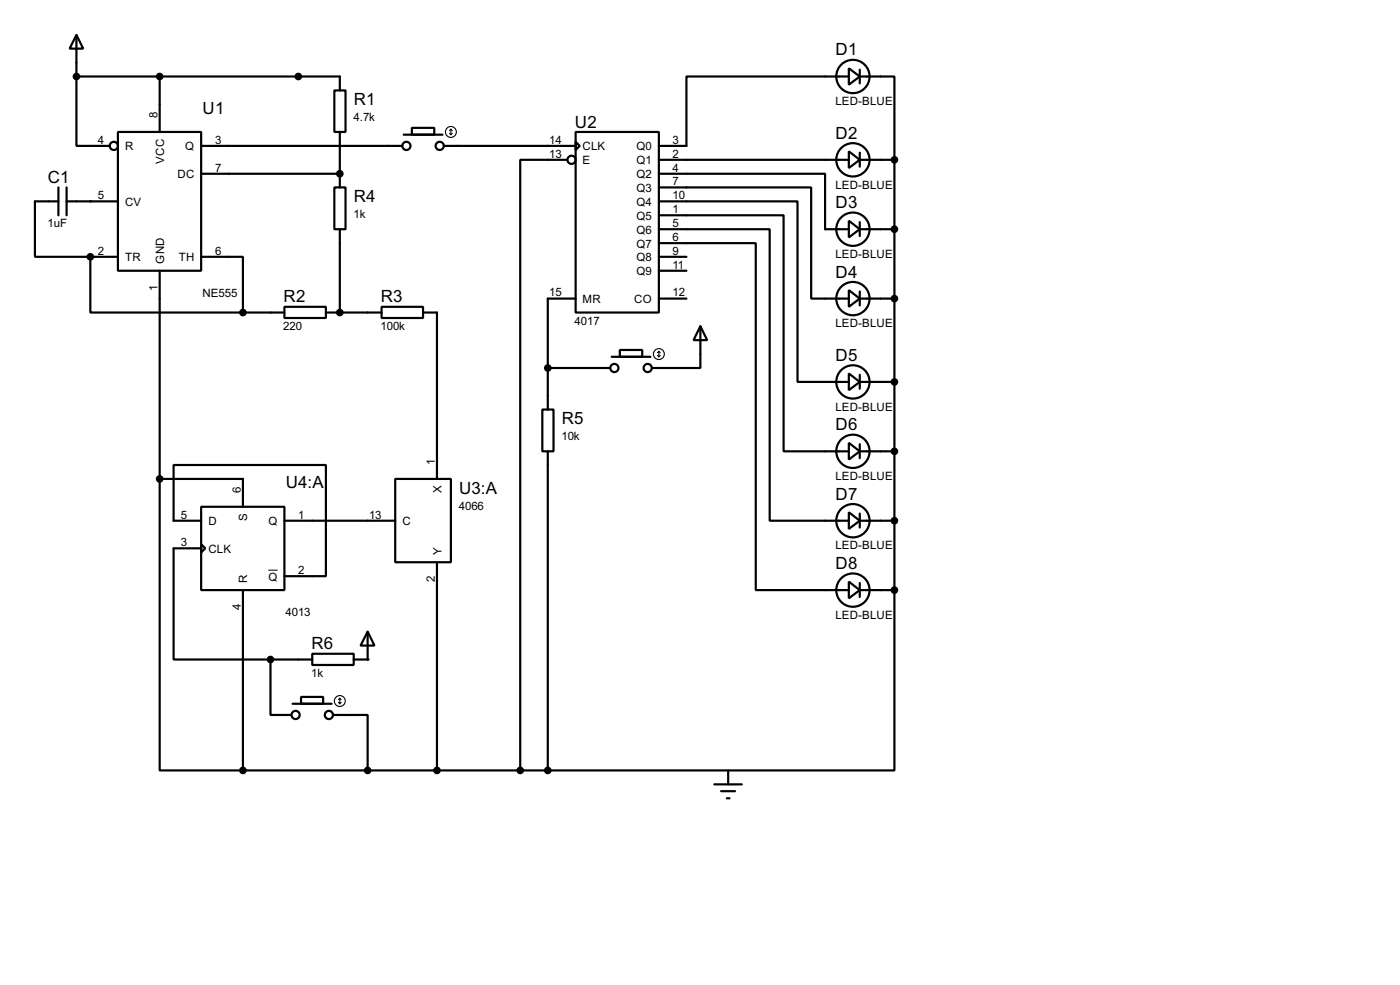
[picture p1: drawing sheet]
<svg xmlns="http://www.w3.org/2000/svg" width="256mm" height="180mm" viewBox="0 0 256 180" stroke-linecap="round" stroke-linejoin="round" font-family="sans-serif">
<g fill="none" stroke="#000" stroke-width=".4">
<path d="M14 6.4l1.3 2.5h-2.5zM14 14v12.7h6.1M14 6.4v7.6M14 14h48.3v2.6M29.3 14v10.2M61.3 16.6h2v7.6h-2zM155.5 12.5l2 1.5-2 1.5zM155.5 14h-29.7v12.7h-5.1M157.5 14h6.4v15.3M157.5 12.8v2.5M10.7 36.9h-4.3v10.1h10.2M10.7 34.3v5.1"/>
<path d="M12.2 34.3v5.1M12.2 36.9h9.4M21.6 24.2h15.3v25.4h-15.3zM36.9 31.8h25.4M36.9 26.7h36.8M61.3 34.3h2v7.7h-2zM62.3 24.2v10.1M74 24.7h7.1M75.5 23.4h4.1v1.3h-4.1zM81.3 26.7h24.2M103.9 29.3h-8.6v111.7M105.5 24.2h15.2v33h-15.2z"/>
<path d="M105.5 26l.7 .7-.7 .8zM120.7 31.8h30.5v10.2h4.3M120.7 34.3h27.9v20.4h6.9M120.7 39.4h22.9v43.2h11.9M120.7 36.9h25.4v33h9.4M120.7 29.3h34.8M155.5 27.7l2 1.6-2 1.5zM157.5 29.3h6.4M157.5 28v2.5M163.9 29.3v78.7M16.6 47v10.2h27.9M16.6 47h5"/>
<path d="M29.3 49.6v38.1M36.9 47h7.6v10.2M44.5 57.2h7.6M52.1 56.2h7.6v2h-7.6zM59.7 57.2h10.2M62.3 42v15.2M69.9 56.2h7.6v2h-7.6zM77.5 57.2h2.6v30.5M105.5 54.7h-5.1v20.3M120.7 42h20.3v53.3h14.5M120.7 44.5h17.8v63.5h17M120.7 54.7h5.1"/>
<path d="M120.7 47h5.1M120.7 49.6h5.1M128.3 59.7l1.3 2.6h-2.5zM128.3 59.7v7.7h-8.9M155.5 40.4l2 1.6-2 1.5zM155.5 53.1l2 1.6-2 1.5zM157.5 42h6.4M157.5 54.7h6.4M157.5 40.7v2.5M157.5 53.4v2.5M99.4 75h2v7.6h-2zM100.4 67.4h11.4"/>
<path d="M112.1 65.3h7.1M113.6 64.1h4.1v1.2h-4.1zM155.5 68.4l2 1.5-2 1.5zM157.5 69.9h6.4M157.5 68.6v2.6M29.3 87.7v53.3h15.2M29.3 87.7h15.2v5.1M36.9 92.8h15.2v15.2h-15.2zM36.9 99.6l.7 .8-.7 .7zM36.9 95.3h-5.1v-10.2h27.9v20.4h-7.6M52.1 95.3h20.3M72.4 87.7h10.2v15.2h-10.2z"/>
<path d="M100.4 82.6v58.4M155.5 81.1l2 1.5-2 1.5zM155.5 93.8l2 1.5-2 1.5zM157.5 82.6h6.4M157.5 95.3h6.4M157.5 81.3v2.6M157.5 94v2.6M36.9 100.4h-5.1v20.3h17.8M44.5 108v33M57.2 119.7h7.6v2h-7.6zM67.4 115.6l1.2 2.6h-2.5zM67.4 115.6v5.1h-2.6"/>
<path d="M80.1 102.9v38.1M155.5 106.5l2 1.5-2 1.5zM157.5 108h6.4M157.5 106.7v2.6M163.9 108v33h-63.5M49.6 120.7v10.2h3.8M49.6 120.7h7.6M53.6 128.8h7.2M55.2 127.6h4v1.2h-4zM61 130.9h6.4v10.1M44.5 141h55.9M130.9 143.6h5"/>
<path d="M132.1 144.8h2.6M133.2 146.1h.5M133.4 141v2.6"/>
<circle cx="156.2" cy="14" r="3.1"/>
<circle cx="20.8" cy="26.7" r=".75"/>
<circle cx="74.4" cy="26.7" r=".75"/>
<circle cx="80.5" cy="26.7" r=".75"/>
<circle cx="104.7" cy="29.3" r=".75"/>
<circle cx="156.2" cy="29.3" r="3.1"/>
<circle cx="156.2" cy="42" r="3.1"/>
<circle cx="156.2" cy="54.7" r="3.1"/>
<circle cx="112.5" cy="67.4" r=".75"/>
<circle cx="118.6" cy="67.4" r=".75"/>
<circle cx="156.2" cy="69.9" r="3.1"/>
<circle cx="156.2" cy="95.3" r="3.1"/>
<circle cx="156.2" cy="82.6" r="3.1"/>
<circle cx="156.2" cy="108" r="3.1"/>
<circle cx="54.1" cy="130.9" r=".75"/>
<circle cx="60.2" cy="130.9" r=".75"/>
</g>
<g fill="#000">
<circle cx="16.6" cy="36.9" r=".2"/>
<circle cx="62.3" cy="31.8" r=".2"/>
<circle cx="16.6" cy="47" r=".2"/>
<circle cx="62.3" cy="57.2" r=".2"/>
<circle cx="67.4" cy="120.7" r=".2"/>
</g>
<g fill="#000" stroke="#000" stroke-width=".4">
<circle cx="14" cy="14" r=".5"/>
<circle cx="29.2" cy="14" r=".5"/>
<circle cx="54.6" cy="14" r=".5"/>
<circle cx="62.2" cy="31.8" r=".5"/>
<circle cx="163.8" cy="29.3" r=".5"/>
<circle cx="16.5" cy="47" r=".5"/>
<circle cx="44.5" cy="57.2" r=".5"/>
<circle cx="62.2" cy="57.2" r=".5"/>
<circle cx="163.8" cy="42" r=".5"/>
<circle cx="163.8" cy="54.7" r=".5"/>
<circle cx="100.3" cy="67.4" r=".5"/>
<circle cx="163.8" cy="69.9" r=".5"/>
<circle cx="29.2" cy="87.7" r=".5"/>
<circle cx="163.8" cy="95.3" r=".5"/>
<circle cx="163.8" cy="82.6" r=".5"/>
<circle cx="163.8" cy="108" r=".5"/>
<circle cx="49.5" cy="120.7" r=".5"/>
<circle cx="44.5" cy="141" r=".5"/>
<circle cx="67.3" cy="141" r=".5"/>
<circle cx="80" cy="141" r=".5"/>
<circle cx="95.3" cy="141" r=".5"/>
<circle cx="100.3" cy="141" r=".5"/>
</g>
<g fill="none" stroke="#000" stroke-width=".2">
<path d="M82.4 24.4l.2 .3M82.6 23.7v1M82.6 23.7l-.2 .2M82.6 23.7l.3 .2M82.9 24.4l-.3 .3M120.5 65.1l.2 .2M120.7 64.3v1M120.7 64.3l-.2 .3M120.7 64.3l.3 .3M121 65.1l-.3 .2M62 128.6l.3 .2M62.3 127.8v1"/>
<path d="M62.3 127.8l-.3 .3M62.3 127.8l.2 .3M62.5 128.6l-.2 .2"/>
<circle cx="82.6" cy="24.2" r="1"/>
<circle cx="120.7" cy="64.8" r="1"/>
<circle cx="62.2" cy="128.3" r="1"/>
</g>
<path d="M49.2 104.4h1.7" fill="none" stroke="#000" stroke-width=".18"/>
<g font-size="3.5">
<text x="153.1" y="10.2">D1</text>
<text x="37.1" y="20.8">U1</text>
<text x="64.8" y="19.2">R1</text>
<text x="105.3" y="23.3">U2</text>
<text x="153.1" y="25.4">D2</text>
<text x="8.8" y="33.5">C1</text>
<text x="64.8" y="37">R4</text>
<text x="153.1" y="38.1">D3</text>
<text x="153.1" y="50.8">D4</text>
<text x="52" y="55.4">R2</text>
<text x="69.8" y="55.4">R3</text>
<text x="153.1" y="66.1">D5</text>
<text x="102.9" y="77.6">R5</text>
<text x="153.1" y="78.8">D6</text>
<text x="52.4" y="89.4">U4:A</text>
<text x="84.1" y="90.4">U3:A</text>
<text x="153.1" y="91.5">D7</text>
<text x="153.1" y="104.2">D8</text>
<text x="57.1" y="118.9">R6</text>
</g>
<g font-size="2.4">
<text x="28.8" y="21.6" transform="rotate(-90 28.8 21.6)">8</text>
<text x="64.8" y="22.2">4.7k</text>
<text x="153" y="19.2">LED-BLUE</text>
<text x="18" y="26.3">4</text>
<text x="22.9" y="27.5">R</text>
<text x="30.1" y="30" transform="rotate(-90 30.1 30)">VCC</text>
<text x="33.9" y="27.5">Q</text>
<text x="39.4" y="26.3">3</text>
<text x="100.6" y="26.3">14</text>
<text x="100.6" y="28.9">13</text>
<text x="106.7" y="27.5">CLK</text>
<text x="116.6" y="27.5">Q0</text>
<text x="123.2" y="26.3">3</text>
<text x="123.2" y="28.9">2</text>
<text x="32.5" y="32.6">DC</text>
<text x="39.4" y="31.4">7</text>
<text x="106.7" y="30">E</text>
<text x="116.6" y="30">Q1</text>
<text x="116.6" y="32.6">Q2</text>
<text x="116.6" y="35.1">Q3</text>
<text x="123.2" y="31.4">4</text>
<text x="123.2" y="33.9">7</text>
<text x="153" y="34.5">LED-BLUE</text>
<text x="8.7" y="41.6">1uF</text>
<text x="18" y="36.5">5</text>
<text x="22.9" y="37.7">CV</text>
<text x="64.8" y="40">1k</text>
<text x="116.6" y="37.7">Q4</text>
<text x="116.6" y="40.2">Q5</text>
<text x="123.2" y="36.5">10</text>
<text x="123.2" y="39">1</text>
<text x="123.2" y="41.6">5</text>
<text x="18" y="46.6">2</text>
<text x="22.9" y="47.8">TR</text>
<text x="32.7" y="47.8">TH</text>
<text x="39.4" y="46.6">6</text>
<text x="116.6" y="42.7">Q6</text>
<text x="116.6" y="45.3">Q7</text>
<text x="116.6" y="47.8">Q8</text>
<text x="123.2" y="44.1">6</text>
<text x="123.2" y="46.6">9</text>
<text x="153" y="47.2">LED-BLUE</text>
<text x="28.8" y="53.3" transform="rotate(-90 28.8 53.3)">1</text>
<text x="30.1" y="48.3" transform="rotate(-90 30.1 48.3)">GND</text>
<text x="116.6" y="50.4">Q9</text>
<text x="123.2" y="49.2">11</text>
<text x="37.1" y="54.3">NE555</text>
<text x="100.6" y="54.3">15</text>
<text x="105.3" y="59.4">4017</text>
<text x="106.7" y="55.4">MR</text>
<text x="116.2" y="55.4">CO</text>
<text x="123.2" y="54.3">12</text>
<text x="153" y="59.9">LED-BLUE</text>
<text x="51.9" y="60.4">220</text>
<text x="69.7" y="60.4">100k</text>
<text x="153" y="75.1">LED-BLUE</text>
<text x="102.9" y="80.6">10k</text>
<text x="79.7" y="85.1" transform="rotate(-90 79.7 85.1)">1</text>
<text x="153" y="87.8">LED-BLUE</text>
<text x="33.2" y="94.9">5</text>
<text x="44.1" y="90.2" transform="rotate(-90 44.1 90.2)">6</text>
<text x="45.3" y="95.4" transform="rotate(-90 45.3 95.4)">S</text>
<text x="54.7" y="94.9">1</text>
<text x="67.6" y="94.9">13</text>
<text x="80.9" y="90.3" transform="rotate(-90 80.9 90.3)">X</text>
<text x="84.1" y="93.3">4066</text>
<text x="33.2" y="100">3</text>
<text x="38.2" y="96.1">D</text>
<text x="38.2" y="101.2">CLK</text>
<text x="49.2" y="96.1">Q</text>
<text x="73.7" y="96.1">C</text>
<text x="80.9" y="101.6" transform="rotate(-90 80.9 101.6)">Y</text>
<text x="153" y="100.6">LED-BLUE</text>
<text x="45.3" y="106.7" transform="rotate(-90 45.3 106.7)">R</text>
<text x="49.2" y="106.3">Q</text>
<text x="54.7" y="105.1">2</text>
<text x="79.7" y="106.6" transform="rotate(-90 79.7 106.6)">2</text>
<text x="44.1" y="111.7" transform="rotate(-90 44.1 111.7)">4</text>
<text x="52.3" y="112.7">4013</text>
<text x="153" y="113.3">LED-BLUE</text>
<text x="57" y="123.9">1k</text>
</g>
</svg>
